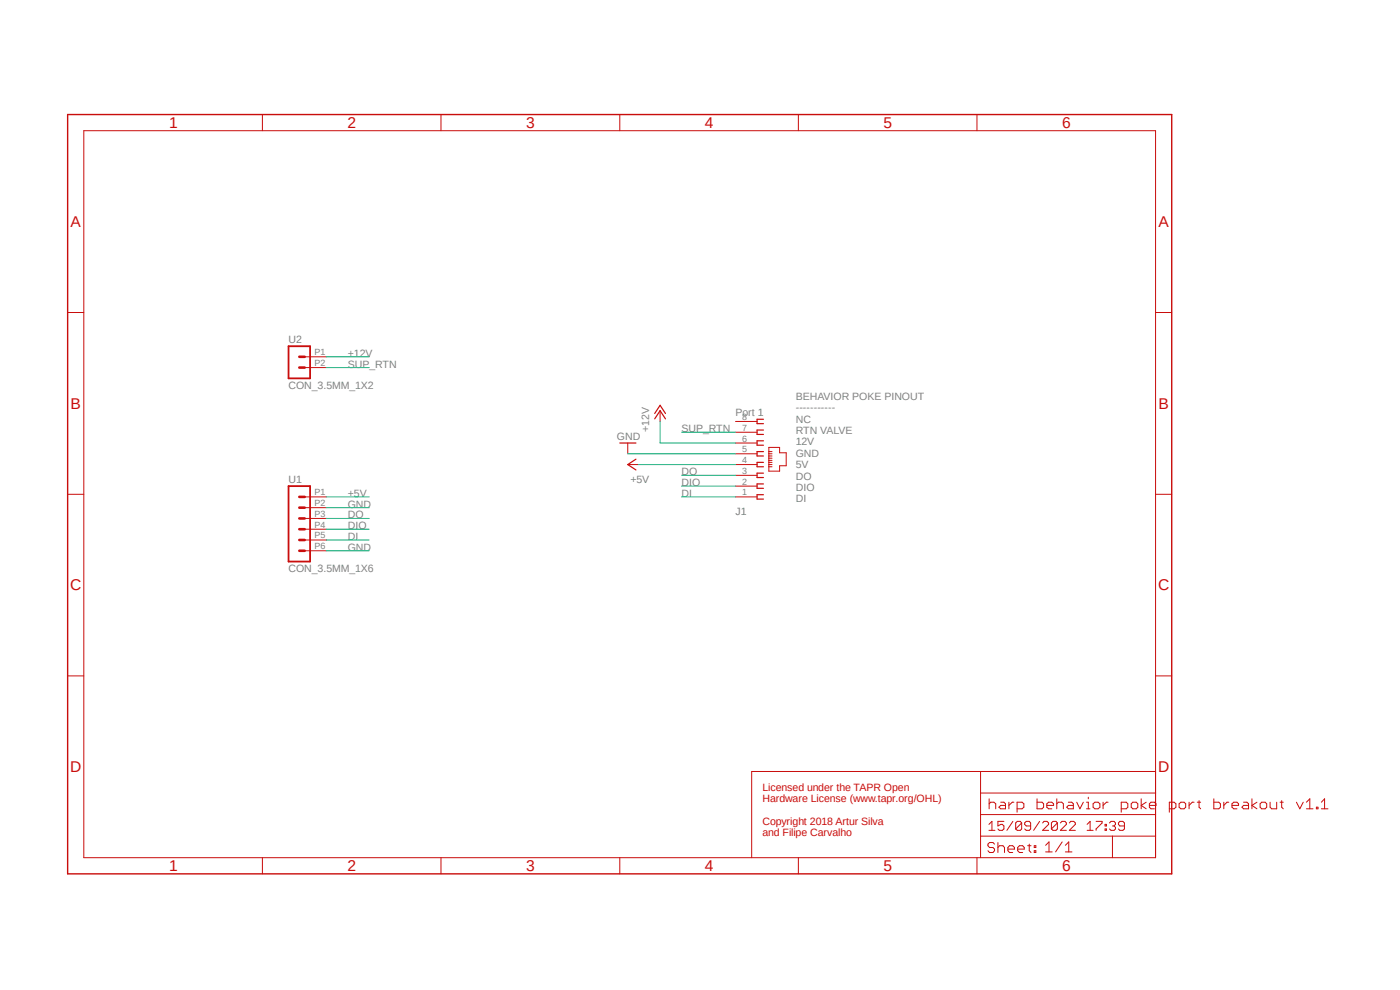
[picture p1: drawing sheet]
<?xml version="1.0" encoding="utf-8"?>
<!DOCTYPE eagle SYSTEM "eagle.dtd">
<eagle version="6.5.0">
<drawing>
<settings>
<setting alwaysvectorfont="no"/>
<setting verticaltext="up"/>
</settings>
<grid distance="0.1" unitdist="inch" unit="inch" style="lines" multiple="1" display="no" altdistance="0.01" altunitdist="inch" altunit="inch"/>
<schematic xreflabel="%F%N/%S.%C%R" xrefpart="/%S.%C%R">
<libraries>
<library name="frames">
<symbols>
<symbol name="A4L-LOC">
<wire x1="256.54" y1="3.81" x2="256.54" y2="8.89" width="0.1016" layer="94"/>
<wire x1="256.54" y1="8.89" x2="256.54" y2="13.97" width="0.1016" layer="94"/>
<wire x1="256.54" y1="13.97" x2="256.54" y2="19.05" width="0.1016" layer="94"/>
<wire x1="256.54" y1="19.05" x2="256.54" y2="24.13" width="0.1016" layer="94"/>
<wire x1="161.29" y1="3.81" x2="161.29" y2="24.13" width="0.1016" layer="94"/>
<wire x1="161.29" y1="24.13" x2="215.265" y2="24.13" width="0.1016" layer="94"/>
<wire x1="215.265" y1="24.13" x2="256.54" y2="24.13" width="0.1016" layer="94"/>
<wire x1="246.38" y1="3.81" x2="246.38" y2="8.89" width="0.1016" layer="94"/>
<wire x1="246.38" y1="8.89" x2="256.54" y2="8.89" width="0.1016" layer="94"/>
<wire x1="246.38" y1="8.89" x2="215.265" y2="8.89" width="0.1016" layer="94"/>
<wire x1="215.265" y1="8.89" x2="215.265" y2="3.81" width="0.1016" layer="94"/>
<wire x1="215.265" y1="8.89" x2="215.265" y2="13.97" width="0.1016" layer="94"/>
<wire x1="215.265" y1="13.97" x2="256.54" y2="13.97" width="0.1016" layer="94"/>
<wire x1="215.265" y1="13.97" x2="215.265" y2="19.05" width="0.1016" layer="94"/>
<wire x1="215.265" y1="19.05" x2="256.54" y2="19.05" width="0.1016" layer="94"/>
<wire x1="215.265" y1="19.05" x2="215.265" y2="24.13" width="0.1016" layer="94"/>
<text x="217.17" y="15.24" size="2.54" layer="94" font="vector">&gt;DRAWING_NAME</text>
<text x="217.17" y="10.16" size="2.286" layer="94" font="vector">&gt;LAST_DATE_TIME</text>
<text x="230.505" y="5.08" size="2.54" layer="94" font="vector">&gt;SHEET</text>
<text x="216.916" y="4.953" size="2.54" layer="94" font="vector">Sheet:</text>
<frame x1="0" y1="0" x2="260.35" y2="179.07" columns="6" rows="4" layer="94"/>
</symbol>
</symbols>
<devicesets>
<deviceset name="A4L-LOC" prefix="FRAME" uservalue="yes">
<gates>
<gate name="G$1" symbol="A4L-LOC" x="0" y="0"/>
</gates>
<devices>
<device name="">
<technologies>
<technology name=""/>
</technologies>
</device>
</devices>
</deviceset>
</devicesets>
</library>
<library name="supply1">
<symbols>
<symbol name="GND">
<wire x1="-1.905" y1="0" x2="1.905" y2="0" width="0.254" layer="94"/>
<text x="-2.54" y="-2.54" size="1.778" layer="96">&gt;VALUE</text>
<pin name="GND" x="0" y="2.54" visible="off" length="short" direction="sup" rot="R270"/>
</symbol>
<symbol name="+5V">
<wire x1="1.27" y1="-1.905" x2="0" y2="0" width="0.254" layer="94"/>
<wire x1="0" y1="0" x2="-1.27" y2="-1.905" width="0.254" layer="94"/>
<text x="-2.54" y="-5.08" size="1.778" layer="96" rot="R90">&gt;VALUE</text>
<pin name="+5V" x="0" y="-2.54" visible="off" length="short" direction="sup" rot="R90"/>
</symbol>
<symbol name="+12V">
<wire x1="1.27" y1="-1.905" x2="0" y2="0" width="0.254" layer="94"/>
<wire x1="0" y1="0" x2="-1.27" y2="-1.905" width="0.254" layer="94"/>
<wire x1="1.27" y1="-0.635" x2="0" y2="1.27" width="0.254" layer="94"/>
<wire x1="0" y1="1.27" x2="-1.27" y2="-0.635" width="0.254" layer="94"/>
<text x="-2.54" y="-5.08" size="1.778" layer="96" rot="R90">&gt;VALUE</text>
<pin name="+12V" x="0" y="-2.54" visible="off" length="short" direction="sup" rot="R90"/>
</symbol>
</symbols>
<devicesets>
<deviceset name="GND" prefix="GND">
<gates>
<gate name="1" symbol="GND" x="0" y="0"/>
</gates>
<devices>
<device name="">
<technologies>
<technology name=""/>
</technologies>
</device>
</devices>
</deviceset>
<deviceset name="+5V" prefix="P+">
<gates>
<gate name="1" symbol="+5V" x="0" y="0"/>
</gates>
<devices>
<device name="">
<technologies>
<technology name=""/>
</technologies>
</device>
</devices>
</deviceset>
<deviceset name="+12V" prefix="P+">
<gates>
<gate name="1" symbol="+12V" x="0" y="0"/>
</gates>
<devices>
<device name="">
<technologies>
<technology name=""/>
</technologies>
</device>
</devices>
</deviceset>
</devicesets>
</library>
<library name="CNP-connectors">
<symbols>
<symbol name="CON_1X6">
<wire x1="1.27" y1="-10.16" x2="-3.81" y2="-10.16" width="0.4064" layer="94"/>
<wire x1="-1.27" y1="2.54" x2="0" y2="2.54" width="0.6096" layer="94"/>
<wire x1="-1.27" y1="0" x2="0" y2="0" width="0.6096" layer="94"/>
<wire x1="-1.27" y1="-2.54" x2="0" y2="-2.54" width="0.6096" layer="94"/>
<wire x1="-3.81" y1="7.62" x2="-3.81" y2="-10.16" width="0.4064" layer="94"/>
<wire x1="1.27" y1="-10.16" x2="1.27" y2="7.62" width="0.4064" layer="94"/>
<wire x1="-3.81" y1="7.62" x2="1.27" y2="7.62" width="0.4064" layer="94"/>
<text x="-3.81" y="-12.7" size="1.778" layer="96">&gt;VALUE</text>
<text x="-3.81" y="8.382" size="1.778" layer="95">&gt;NAME</text>
<pin name="4" x="5.08" y="-2.54" visible="pad" length="middle" direction="pas" swaplevel="1" rot="R180"/>
<pin name="3" x="5.08" y="0" visible="pad" length="middle" direction="pas" swaplevel="1" rot="R180"/>
<pin name="2" x="5.08" y="2.54" visible="pad" length="middle" direction="pas" swaplevel="1" rot="R180"/>
<pin name="1" x="5.08" y="5.08" visible="pad" length="middle" direction="pas" swaplevel="1" rot="R180"/>
<wire x1="-1.27" y1="5.08" x2="0" y2="5.08" width="0.6096" layer="94"/>
<wire x1="-1.27" y1="-5.08" x2="0" y2="-5.08" width="0.6096" layer="94"/>
<wire x1="-1.27" y1="-7.62" x2="0" y2="-7.62" width="0.6096" layer="94"/>
<pin name="5" x="5.08" y="-5.08" visible="pad" length="middle" direction="pas" swaplevel="1" rot="R180"/>
<pin name="6" x="5.08" y="-7.62" visible="pad" length="middle" direction="pas" swaplevel="1" rot="R180"/>
</symbol>
<symbol name="CON_1X2">
<wire x1="1.27" y1="-5.08" x2="-3.81" y2="-5.08" width="0.4064" layer="94"/>
<wire x1="-1.27" y1="0" x2="0" y2="0" width="0.6096" layer="94"/>
<wire x1="-1.27" y1="-2.54" x2="0" y2="-2.54" width="0.6096" layer="94"/>
<wire x1="-3.81" y1="2.54" x2="-3.81" y2="-5.08" width="0.4064" layer="94"/>
<wire x1="1.27" y1="-5.08" x2="1.27" y2="2.54" width="0.4064" layer="94"/>
<wire x1="-3.81" y1="2.54" x2="1.27" y2="2.54" width="0.4064" layer="94"/>
<text x="-3.81" y="-7.62" size="1.778" layer="96">&gt;VALUE</text>
<text x="-3.81" y="3.302" size="1.778" layer="95">&gt;NAME</text>
<pin name="2" x="5.08" y="-2.54" visible="pad" length="middle" direction="pas" swaplevel="1" rot="R180"/>
<pin name="1" x="5.08" y="0" visible="pad" length="middle" direction="pas" swaplevel="1" rot="R180"/>
</symbol>
</symbols>
<devicesets>
<deviceset name="CON_3.5MM_1X6">
<gates>
<gate name="G$1" symbol="CON_1X6" x="0" y="0"/>
</gates>
<devices>
<device name="" package="CON_3.5MM_1X6">
<connects>
<connect gate="G$1" pin="1" pad="P1"/>
<connect gate="G$1" pin="2" pad="P2"/>
<connect gate="G$1" pin="3" pad="P3"/>
<connect gate="G$1" pin="4" pad="P4"/>
<connect gate="G$1" pin="5" pad="P5"/>
<connect gate="G$1" pin="6" pad="P6"/>
</connects>
<technologies>
<technology name=""/>
</technologies>
</device>
</devices>
</deviceset>
<deviceset name="CON_3.5MM_1X2">
<gates>
<gate name="G$1" symbol="CON_1X2" x="0" y="0"/>
</gates>
<devices>
<device name="" package="CON_3.5MM_1X2">
<connects>
<connect gate="G$1" pin="1" pad="P1"/>
<connect gate="G$1" pin="2" pad="P2"/>
</connects>
<technologies>
<technology name=""/>
</technologies>
</device>
</devices>
</deviceset>
</devicesets>
</library>
<library name="con-amp">
<symbols>
<symbol name="JACK8">
<wire x1="1.524" y1="8.128" x2="0" y2="8.128" width="0.254" layer="94"/>
<wire x1="0" y1="8.128" x2="0" y2="7.112" width="0.254" layer="94"/>
<wire x1="0" y1="7.112" x2="1.524" y2="7.112" width="0.254" layer="94"/>
<wire x1="1.524" y1="5.588" x2="0" y2="5.588" width="0.254" layer="94"/>
<wire x1="0" y1="5.588" x2="0" y2="4.572" width="0.254" layer="94"/>
<wire x1="0" y1="4.572" x2="1.524" y2="4.572" width="0.254" layer="94"/>
<wire x1="1.524" y1="3.048" x2="0" y2="3.048" width="0.254" layer="94"/>
<wire x1="0" y1="3.048" x2="0" y2="2.032" width="0.254" layer="94"/>
<wire x1="0" y1="2.032" x2="1.524" y2="2.032" width="0.254" layer="94"/>
<wire x1="1.524" y1="0.508" x2="0" y2="0.508" width="0.254" layer="94"/>
<wire x1="0" y1="0.508" x2="0" y2="-0.508" width="0.254" layer="94"/>
<wire x1="0" y1="-0.508" x2="1.524" y2="-0.508" width="0.254" layer="94"/>
<wire x1="1.524" y1="-2.032" x2="0" y2="-2.032" width="0.254" layer="94"/>
<wire x1="0" y1="-2.032" x2="0" y2="-3.048" width="0.254" layer="94"/>
<wire x1="0" y1="-3.048" x2="1.524" y2="-3.048" width="0.254" layer="94"/>
<wire x1="1.524" y1="-4.572" x2="0" y2="-4.572" width="0.254" layer="94"/>
<wire x1="0" y1="-4.572" x2="0" y2="-5.588" width="0.254" layer="94"/>
<wire x1="0" y1="-5.588" x2="1.524" y2="-5.588" width="0.254" layer="94"/>
<wire x1="1.524" y1="-7.112" x2="0" y2="-7.112" width="0.254" layer="94"/>
<wire x1="0" y1="-7.112" x2="0" y2="-8.128" width="0.254" layer="94"/>
<wire x1="0" y1="-8.128" x2="1.524" y2="-8.128" width="0.254" layer="94"/>
<wire x1="1.524" y1="-9.652" x2="0" y2="-9.652" width="0.254" layer="94"/>
<wire x1="0" y1="-9.652" x2="0" y2="-10.668" width="0.254" layer="94"/>
<wire x1="0" y1="-10.668" x2="1.524" y2="-10.668" width="0.254" layer="94"/>
<wire x1="2.794" y1="1.524" x2="2.794" y2="0.508" width="0.1998" layer="94"/>
<wire x1="2.794" y1="0.508" x2="2.794" y2="0" width="0.1998" layer="94"/>
<wire x1="2.794" y1="0" x2="2.794" y2="-0.508" width="0.1998" layer="94"/>
<wire x1="2.794" y1="-0.508" x2="2.794" y2="-1.016" width="0.1998" layer="94"/>
<wire x1="2.794" y1="-1.016" x2="2.794" y2="-1.524" width="0.1998" layer="94"/>
<wire x1="2.794" y1="-1.524" x2="2.794" y2="-2.032" width="0.1998" layer="94"/>
<wire x1="2.794" y1="-2.032" x2="2.794" y2="-2.54" width="0.1998" layer="94"/>
<wire x1="2.794" y1="-2.54" x2="2.794" y2="-3.048" width="0.1998" layer="94"/>
<wire x1="2.794" y1="-3.048" x2="2.794" y2="-4.064" width="0.1998" layer="94"/>
<wire x1="2.794" y1="-4.064" x2="5.334" y2="-4.064" width="0.1998" layer="94"/>
<wire x1="5.334" y1="-4.064" x2="5.334" y2="-2.794" width="0.1998" layer="94"/>
<wire x1="5.334" y1="-2.794" x2="6.858" y2="-2.794" width="0.1998" layer="94"/>
<wire x1="6.858" y1="-2.794" x2="6.858" y2="0.254" width="0.1998" layer="94"/>
<wire x1="6.858" y1="0.254" x2="5.334" y2="0.254" width="0.1998" layer="94"/>
<wire x1="5.334" y1="0.254" x2="5.334" y2="1.524" width="0.1998" layer="94"/>
<wire x1="5.334" y1="1.524" x2="2.794" y2="1.524" width="0.1998" layer="94"/>
<wire x1="2.794" y1="0.508" x2="3.556" y2="0.508" width="0.1998" layer="94"/>
<wire x1="2.794" y1="0" x2="3.556" y2="0" width="0.1998" layer="94"/>
<wire x1="2.794" y1="-0.508" x2="3.556" y2="-0.508" width="0.1998" layer="94"/>
<wire x1="2.794" y1="-1.016" x2="3.556" y2="-1.016" width="0.1998" layer="94"/>
<wire x1="2.794" y1="-1.524" x2="3.556" y2="-1.524" width="0.1998" layer="94"/>
<wire x1="2.794" y1="-2.032" x2="3.556" y2="-2.032" width="0.1998" layer="94"/>
<wire x1="2.794" y1="-2.54" x2="3.556" y2="-2.54" width="0.1998" layer="94"/>
<wire x1="2.794" y1="-3.048" x2="3.556" y2="-3.048" width="0.1998" layer="94"/>
<text x="-5.08" y="10.16" size="1.778" layer="95">&gt;NAME</text>
<text x="-5.08" y="-13.208" size="1.778" layer="96">&gt;VALUE</text>
<pin name="1" x="-5.08" y="7.62" visible="pad" length="middle" direction="pas" swaplevel="1"/>
<pin name="2" x="-5.08" y="5.08" visible="pad" length="middle" direction="pas" swaplevel="1"/>
<pin name="3" x="-5.08" y="2.54" visible="pad" length="middle" direction="pas" swaplevel="1"/>
<pin name="4" x="-5.08" y="0" visible="pad" length="middle" direction="pas" swaplevel="1"/>
<pin name="5" x="-5.08" y="-2.54" visible="pad" length="middle" direction="pas" swaplevel="1"/>
<pin name="6" x="-5.08" y="-5.08" visible="pad" length="middle" direction="pas" swaplevel="1"/>
<pin name="7" x="-5.08" y="-7.62" visible="pad" length="middle" direction="pas" swaplevel="1"/>
<pin name="8" x="-5.08" y="-10.16" visible="pad" length="middle" direction="pas" swaplevel="1"/>
</symbol>
</symbols>
<devicesets>
<deviceset name="520426-4" prefix="J" uservalue="yes">
<gates>
<gate name="G$1" symbol="JACK8" x="0" y="0"/>
</gates>
<devices>
<device name="" package="520426-4">
<connects>
<connect gate="G$1" pin="1" pad="1"/>
<connect gate="G$1" pin="2" pad="2"/>
<connect gate="G$1" pin="3" pad="3"/>
<connect gate="G$1" pin="4" pad="4"/>
<connect gate="G$1" pin="5" pad="5"/>
<connect gate="G$1" pin="6" pad="6"/>
<connect gate="G$1" pin="7" pad="7"/>
<connect gate="G$1" pin="8" pad="8"/>
</connects>
<technologies>
<technology name=""/>
</technologies>
</device>
</devices>
</deviceset>
</devicesets>
</library>
</libraries>
<attributes>
</attributes>
<variantdefs>
</variantdefs>
<classes>
<class number="0" name="default" width="0" drill="0">
</class>
</classes>
<parts>
<part name="FRAME2" library="frames" deviceset="A4L-LOC" device=""/>
<part name="J1" library="con-amp" deviceset="520426-4" device="" value="Port 1"/>
<part name="P+3" library="supply1" deviceset="+5V" device=""/>
<part name="GND5" library="supply1" deviceset="GND" device=""/>
<part name="U1" library="CNP-connectors" deviceset="CON_3.5MM_1X6" device=""/>
<part name="U2" library="CNP-connectors" deviceset="CON_3.5MM_1X2" device=""/>
<part name="P+7" library="supply1" deviceset="+12V" device=""/>
</parts>
<sheets>
<sheet>
<plain>
<text x="163.83" y="8.89" size="1.778" layer="94">Licensed under the TAPR Open 
Hardware License (www.tapr.org/OHL)

Copyright 2018 Artur Silva 
and Filipe Carvalho</text>
<text x="171.704" y="87.63" size="1.778" layer="97">BEHAVIOR POKE PINOUT
-----------
NC
RTN VALVE
12V
GND
5V
DO
DIO
DI</text>
</plain>
<instances>
<instance part="FRAME2" gate="G$1" x="0" y="0"/>
<instance part="J1" gate="G$1" x="162.56" y="96.52" rot="MR180"/>
<instance part="P+3" gate="1" x="132.08" y="96.52" rot="R90"/>
<instance part="GND5" gate="1" x="132.08" y="101.6" rot="MR180"/>
<instance part="U1" gate="G$1" x="55.88" y="83.82"/>
<instance part="U2" gate="G$1" x="55.88" y="121.92"/>
<instance part="P+7" gate="1" x="139.7" y="109.22"/>
</instances>
<busses>
</busses>
<nets>
<net name="GND" class="0">
<segment>
<pinref part="J1" gate="G$1" pin="5"/>
<wire x1="132.08" y1="99.06" x2="157.48" y2="99.06" width="0.1524" layer="91"/>
<pinref part="GND5" gate="1" pin="GND"/>
</segment>
<segment>
<pinref part="U1" gate="G$1" pin="6"/>
<wire x1="60.96" y1="76.2" x2="71.12" y2="76.2" width="0.1524" layer="91"/>
<label x="66.04" y="76.2" size="1.778" layer="95"/>
</segment>
<segment>
<pinref part="U1" gate="G$1" pin="2"/>
<wire x1="60.96" y1="86.36" x2="71.12" y2="86.36" width="0.1524" layer="91"/>
<label x="66.04" y="86.36" size="1.778" layer="95"/>
</segment>
</net>
<net name="+5V" class="0">
<segment>
<pinref part="J1" gate="G$1" pin="4"/>
<wire x1="157.48" y1="96.52" x2="134.62" y2="96.52" width="0.1524" layer="91"/>
<pinref part="P+3" gate="1" pin="+5V"/>
</segment>
<segment>
<pinref part="U1" gate="G$1" pin="1"/>
<wire x1="60.96" y1="88.9" x2="71.12" y2="88.9" width="0.1524" layer="91"/>
<label x="66.04" y="88.9" size="1.778" layer="95"/>
</segment>
</net>
<net name="+12V" class="0">
<segment>
<pinref part="J1" gate="G$1" pin="6"/>
<wire x1="157.48" y1="101.6" x2="139.7" y2="101.6" width="0.1524" layer="91"/>
<pinref part="P+7" gate="1" pin="+12V"/>
<wire x1="139.7" y1="101.6" x2="139.7" y2="106.68" width="0.1524" layer="91"/>
</segment>
<segment>
<pinref part="U2" gate="G$1" pin="1"/>
<wire x1="60.96" y1="121.92" x2="71.12" y2="121.92" width="0.1524" layer="91"/>
<label x="66.04" y="121.92" size="1.778" layer="95"/>
</segment>
</net>
<net name="DO" class="0">
<segment>
<pinref part="J1" gate="G$1" pin="3"/>
<wire x1="157.48" y1="93.98" x2="144.78" y2="93.98" width="0.1524" layer="91"/>
<label x="144.78" y="93.98" size="1.778" layer="95"/>
</segment>
<segment>
<pinref part="U1" gate="G$1" pin="3"/>
<wire x1="60.96" y1="83.82" x2="71.12" y2="83.82" width="0.1524" layer="91"/>
<label x="66.04" y="83.82" size="1.778" layer="95"/>
</segment>
</net>
<net name="DIO" class="0">
<segment>
<pinref part="J1" gate="G$1" pin="2"/>
<wire x1="157.48" y1="91.44" x2="144.78" y2="91.44" width="0.1524" layer="91"/>
<label x="144.78" y="91.44" size="1.778" layer="95"/>
</segment>
<segment>
<pinref part="U1" gate="G$1" pin="4"/>
<wire x1="60.96" y1="81.28" x2="71.12" y2="81.28" width="0.1524" layer="91"/>
<label x="66.04" y="81.28" size="1.778" layer="95"/>
</segment>
</net>
<net name="DI" class="0">
<segment>
<pinref part="J1" gate="G$1" pin="1"/>
<wire x1="157.48" y1="88.9" x2="144.78" y2="88.9" width="0.1524" layer="91"/>
<label x="144.78" y="88.9" size="1.778" layer="95"/>
</segment>
<segment>
<pinref part="U1" gate="G$1" pin="5"/>
<wire x1="60.96" y1="78.74" x2="71.12" y2="78.74" width="0.1524" layer="91"/>
<label x="66.04" y="78.74" size="1.778" layer="95"/>
</segment>
</net>
<net name="SUP_RTN" class="0">
<segment>
<pinref part="J1" gate="G$1" pin="7"/>
<wire x1="157.48" y1="104.14" x2="144.78" y2="104.14" width="0.1524" layer="91"/>
<label x="144.78" y="104.14" size="1.778" layer="95"/>
</segment>
<segment>
<pinref part="U2" gate="G$1" pin="2"/>
<wire x1="60.96" y1="119.38" x2="71.12" y2="119.38" width="0.1524" layer="91"/>
<label x="66.04" y="119.38" size="1.778" layer="95"/>
</segment>
</net>
</nets>
</sheet>
</sheets>
</schematic>
</drawing>
<compatibility>
<note version="6.3" minversion="6.2.2" severity="warning">
Since Version 6.2.2 text objects can contain more than one line,
which will not be processed correctly with this version.
</note>
</compatibility>
</eagle>
